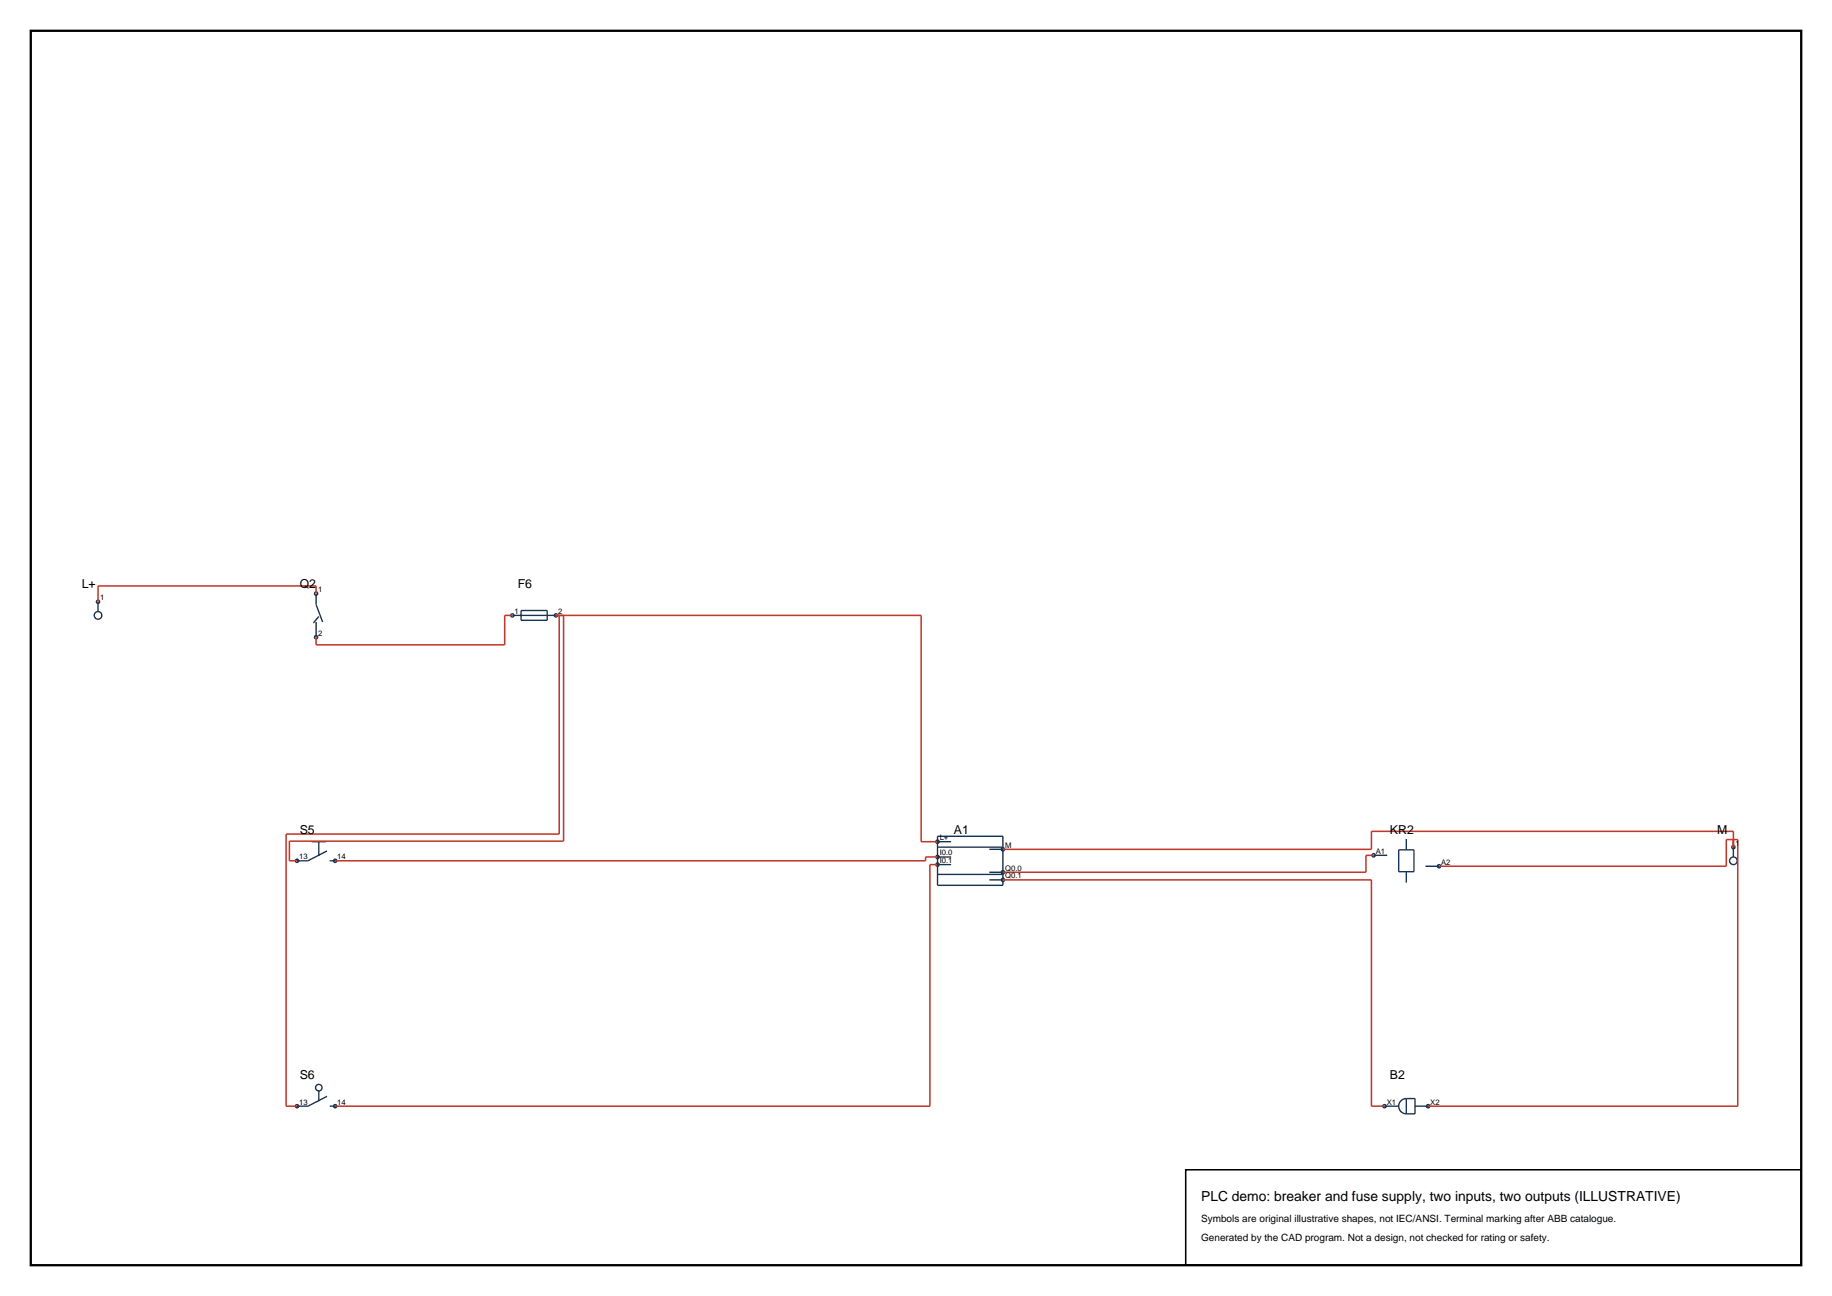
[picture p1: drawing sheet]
<svg xmlns="http://www.w3.org/2000/svg" width="420mm" height="297mm" viewBox="0 0 420 297" stroke-linecap="round" stroke-linejoin="round" font-family="sans-serif">
<path d="M7.1 7.1h405.8v282.8h-405.8z" fill="none" stroke="#000" stroke-width=".53"/>
<g fill="none" stroke="#143359" stroke-width=".32">
<path d="M22.5 137.9v2.3M22.5 137.9h.1M72.5 136v2.5l1.5 4M72.5 136h.1M119.5 139.9h6v2.3h-6zM72.5 142.5v3.5M72.5 146h.1M73.1 141.3l-1.3 1.5M117.5 141h10M71.5 192.9h3.2M73.1 192.9v3.2M75 195l-4.4 2.3h-2.5"/>
<path d="M75.6 197.3h1.2M214.9 191.6h15v11.3h-15zM214.9 194.1h15M214.9 192.9h3.2M214.9 196.4h3.2M214.9 198.1h3.2M226.8 194.6h3.1M226.8 199.9h3.1M314.9 196h3.1M320.7 194.8h3.5v5h-3.5zM322.4 192.3v2.5M322.4 199.8v2.5"/>
<path d="M326.8 198.5h3.1M397.4 194.1v2.3M214.9 200.4h15M226.8 201.6h3.1M73.1 250v2.4M75 251.3l-4.4 2.2h-2.5M75.6 253.5h1.2M317.4 253.5h3.3M322.4 251.8a1.75 1.75 0 0 0-1.7 1.7 1.75 1.75 0 0 0 1.7 1.8M322.4 251.8v3.5M322.4 251.8h2v3.5h-2M324.4 253.5h3"/>
<circle cx="22.5" cy="137.9" r=".37"/>
<circle cx="72.5" cy="136" r=".37"/>
<circle cx="22.5" cy="141" r=".87"/>
<circle cx="72.5" cy="146" r=".37"/>
<circle cx="117.5" cy="141" r=".37"/>
<circle cx="127.5" cy="141" r=".37"/>
<circle cx="68.1" cy="197.3" r=".38"/>
<circle cx="76.8" cy="197.3" r=".38"/>
<circle cx="214.9" cy="198.1" r=".38"/>
<circle cx="214.9" cy="192.9" r=".38"/>
<circle cx="214.9" cy="196.4" r=".38"/>
<circle cx="229.9" cy="194.6" r=".38"/>
<circle cx="229.9" cy="199.9" r=".38"/>
<circle cx="314.9" cy="196" r=".38"/>
<circle cx="329.9" cy="198.5" r=".38"/>
<circle cx="397.4" cy="194.1" r=".37"/>
<circle cx="397.4" cy="197.3" r=".87"/>
<circle cx="229.9" cy="201.6" r=".38"/>
<circle cx="68.1" cy="253.5" r=".38"/>
<circle cx="73.1" cy="249.3" r=".75"/>
<circle cx="76.8" cy="253.5" r=".38"/>
<circle cx="317.4" cy="253.5" r=".37"/>
<circle cx="327.4" cy="253.5" r=".37"/>
</g>
<path d="M72.5 136v-1.7h-50v3.6M117.5 141h-1.8v6.8h-43.2v-1.8M127.5 141h83.7v51.9h3.7M128.2 141v50.1h-62.6v62.4h2.5M129.2 141v51.8h-62.9v4.5h1.8M214.9 196.4h-2.7v.9h-135.4M214.9 198.1h-1.7v55.4h-136.4M314.9 196h-1.7v3.9h-83.3M329.9 198.5h65.9v-6.1h2.6v61.1h-71M397.4 194.1v-3.6h-83v4.1h-84.5M229.9 201.6h84.5v51.9h3" fill="none" stroke="#bf382b" stroke-width=".35"/>
<path d="M271.8 268.1h141.1v21.8h-141.1z" fill="none" stroke="#000" stroke-width=".35"/>
<text font-size="3.2" x="275.4" y="275.1">PLC demo: breaker and fuse supply, two inputs, two outputs (ILLUSTRATIVE)</text>
<g font-size="2.8">
<text x="18.7" y="134.8">L+</text>
<text x="68.7" y="134.8">Q2</text>
<text x="118.7" y="134.8">F6</text>
<text x="68.7" y="191">S5</text>
<text x="218.7" y="191">A1</text>
<text x="318.7" y="191">KR2</text>
<text x="393.6" y="191">M</text>
<text x="68.7" y="247.3">S6</text>
<text x="318.7" y="247.3">B2</text>
</g>
<g font-size="2.3">
<text x="275.4" y="280.1">Symbols are original illustrative shapes, not IEC/ANSI. Terminal marking after ABB catalogue.</text>
<text x="275.4" y="284.3">Generated by the CAD program. Not a design, not checked for rating or safety.</text>
</g>
<g font-size="1.8">
<text x="23" y="137.5">1</text>
<text x="73" y="135.7">1</text>
<text x="118" y="140.7">1</text>
<text x="128" y="140.7">2</text>
<text x="73" y="145.7">2</text>
<text x="68.6" y="196.9">13</text>
<text x="77.3" y="196.9">14</text>
<text x="215.4" y="192.5">L+</text>
<text x="215.4" y="196">I0.0</text>
<text x="215.4" y="197.8">I0.1</text>
<text x="230.4" y="194.3">M</text>
<text x="315.4" y="195.6">A1</text>
<text x="397.9" y="193.8">1</text>
<text x="230.4" y="199.5">Q0.0</text>
<text x="230.4" y="201.3">Q0.1</text>
<text x="330.4" y="198.1">A2</text>
<text x="68.6" y="253.1">13</text>
<text x="77.3" y="253.1">14</text>
<text x="317.9" y="253.1">X1</text>
<text x="327.9" y="253.1">X2</text>
</g>
</svg>
